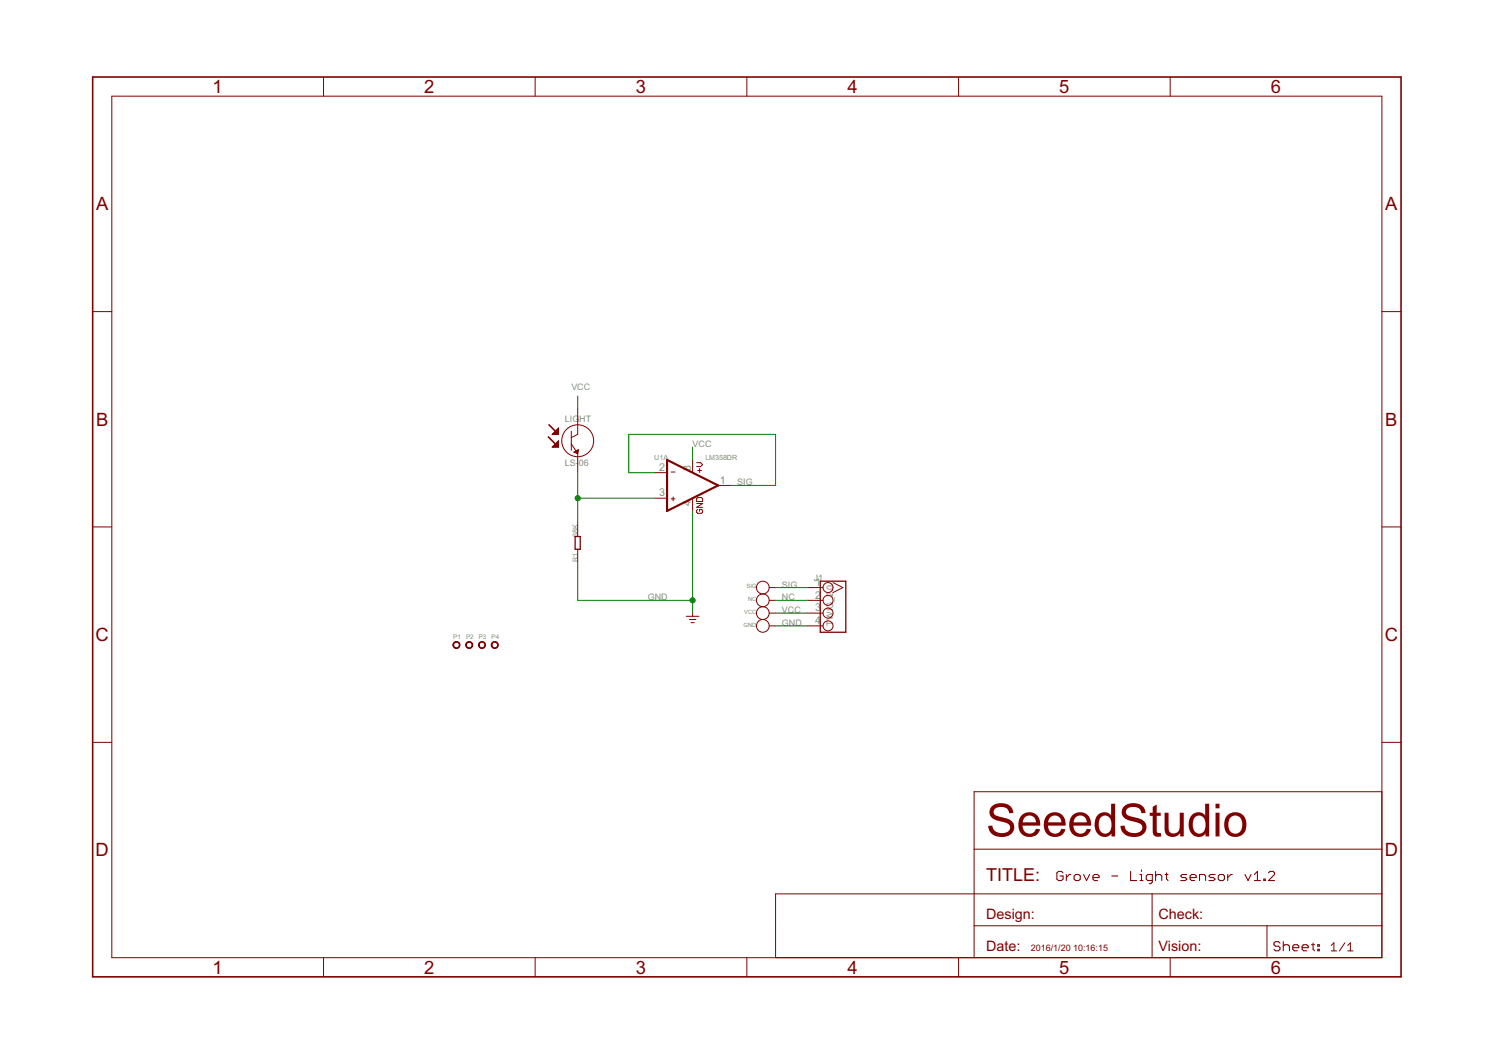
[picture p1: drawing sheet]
<svg xmlns="http://www.w3.org/2000/svg" width="297mm" height="210mm" viewBox="0 0 297 210" stroke-linecap="round" stroke-linejoin="round" font-family="sans-serif">
<path d="M114.4 106.7h1v2.6h-1zM163.2 115.6h5.1v10.2h-5.1z" fill="none" stroke="#800000" stroke-width=".25"/>
<g fill="none" stroke="#800000" stroke-width=".2">
<path d="M22.2 19.1h252.7v171.4h-252.7zM64.4 15.3v3.8M106.5 15.3v3.8M148.6 15.3v3.8M190.7 15.3v3.8M232.8 15.3v3.8M18.4 62h3.8M274.9 62h3.8M109.9 86.4h1.2M109.9 88.9h1.2M110 88.8h1.1M110 86.3h1.1"/>
<path d="M110.1 88.7h1M110.1 86.2h1M110.3 88.6h.8M110.3 86h.8M110.4 85.9h.7M110.4 88.5h.7M110.5 88.3h.6M110.5 85.8h.6M110.6 88.2h.5M110.6 85.7h.5M110.7 85.6h.4M110.7 88.1h.4"/>
<path d="M110.8 88h.3M110.8 85.4h.3M111 87.8h.1M111 85.3h.1M111.1 85.2h.1M111.1 87.7h.1M111.1 85.2v1.2h-1.2zM111.1 87.7v1.3h-1.2zM113.7 85.8v3.8M113.7 88.3l1.2 1.9M114.2 90l.9-.5-.2 .7zM114.3 90h.7"/>
<path d="M114.3 89.9h.7M114.5 89.8h.5M114.7 90.1h.3M114.7 89.7h.3M114.9 81.3v5.1l-1.2 .7M114.9 90.2v3.8M115 89.5h.1M130.2 94h2.5M130.2 99.1h2.5M133.5 93.9h.8M133.5 99.3h.8M133.9 98.9v.8"/>
<path d="M137.8 91.5v2.5M137.8 99.1v2.6M138.6 92.1h.8l.4 .3-.4 .4h-.8M138.8 93.6h.8M138.8 99h.8l.2 .2v.6h-1.2v-.6zM139.2 93.2v.8M142.9 96.6h2.5M18.4 104.8h3.8M114.9 104.2v2.5M114.9 109.3v2.5M138.6 100.2h1.2l-1.2 .7h1.2M138.8 101.3l-.2 .2v.4l.2 .2h.8l.2-.2v-.4l-.2-.2h-.4v.4"/>
<path d="M153 116.9h1.3M153 119.4h1.3M160.7 116.9h3M160.7 119.4h3M165.7 115.9l2 1-2 1M274.9 104.8h3.8M136.5 122.6h2.6M137.2 123.3h1.2M137.5 123.9h.6M137.8 122v.6M153 122h1.3M153 124.5h1.3"/>
<path d="M160.7 122h3M160.7 124.5h3M18.4 147.7h3.8M274.9 157.5h-81.1v33M274.9 147.7h3.8M193.7 177.8h-39.4v12.7M193.8 177.8h81.1M193.8 169h81.1M229.2 177.8v12.7M64.4 190.5v3.9M106.5 190.5v3.9M148.6 190.5v3.9"/>
<path d="M190.7 190.5v3.9M193.8 184.2h81.1M232.8 190.5v3.9M252.1 184.2v6.3M264.9 188.1l.5-.5v1.6M264.9 189.2h1M267.6 187.6l-1.1 1.6M268.1 189.2h1.1M268.1 188.1l.6-.5v1.6"/>
<circle cx="114.9" cy="87.7" r="3.2"/>
<circle cx="151.8" cy="116.9" r="1.27"/>
<circle cx="151.8" cy="119.4" r="1.27"/>
<circle cx="164.7" cy="116.9" r=".99"/>
<circle cx="164.7" cy="119.4" r=".99"/>
<circle cx="151.8" cy="124.5" r="1.27"/>
<circle cx="151.8" cy="122" r="1.27"/>
<circle cx="164.7" cy="122" r=".99"/>
<circle cx="164.7" cy="124.5" r=".99"/>
</g>
<path d="M132.7 91.5l10.2 5.1-10.2 5.1z" fill="none" stroke="#800000" stroke-width=".42"/>
<g fill="none" stroke="#800000" stroke-width=".21">
<path d="M211.5 173.7l-.3-.3h-.6l-.3 .3v1.2l.3 .3h.6l.3-.3v-.6h-.6M212.2 174v1.2M213.1 174h-.4l-.5 .6M213.7 174.3l.3-.3h.6l.3 .3v.6l-.3 .3h-.6l-.3-.3zM215.6 174l.6 1.2 .6-1.2M217.4 174.6h1.3v-.3l-.3-.3h-.7l-.3 .3v.6l.3 .3h.7M221.2 174.3h1.2M224.9 173.4v1.8h1.2M226.8 175.2h.6M226.8 174h.3v1.2M227.1 173.1v.3M229.3 175.2h-1l-.3-.3v-.6l.3-.3h1v1.5l-.3 .3h-.3"/>
<path d="M229.9 174.3l.3-.3h.6l.3 .3v.9M229.9 173.4v1.8M231.8 174h.6M232.1 173.7v1.2l.3 .3M236.1 174h-.9l-.3 .3 .3 .3h.6l.3 .3-.3 .3h-.9M236.8 174.6h1.2v-.3l-.3-.3h-.6l-.3 .3v.6l.3 .3h.6M238.7 175.2v-1.2h.9l.3 .3v.9M241.7 174h-.9l-.3 .3 .3 .3h.6l.3 .3-.3 .3h-.9M242.4 174.3l.3-.3h.6l.3 .3v.6l-.3 .3h-.6l-.3-.3zM244.3 174v1.2M245.2 174h-.3l-.6 .6M247.7 174l.6 1.2 .6-1.2"/>
<path d="M249.6 175.2h1.2M249.6 174l.6-.6v1.8M251.4 174.9h.3v.3h-.3zM252.4 173.7l.3-.3h.6l.3 .3v.3l-1.2 1.2h1.2M254.7 187.6l-.3-.3h-.7l-.3 .3v.4l.3 .3h.7l.3 .3v.3l-.3 .3h-.7l-.3-.3M255.3 187.3v1.9M255.3 188.3l.3-.3h.6l.3 .3v.9M257.2 188.6h1.2v-.3l-.3-.3h-.6l-.3 .3v.6l.3 .3h.6M259.1 188.6h1.2v-.3l-.3-.3h-.6l-.3 .3v.6l.3 .3h.6M260.9 188h.6M261.2 187.6v1.3l.3 .3M262.2 188h.3v.3h-.3z"/>
<path d="M262.2 188.9h.3v.3h-.3z"/>
</g>
<path d="M18.4 15.3h260.3v179.1h-260.3zM109.1 86.9l1.8 1.8M109.2 84.5l1.7 1.7" fill="none" stroke="#800000" stroke-width=".32"/>
<g fill="#800000" stroke="#800000" stroke-width=".2">
<path d="M90.3 127.9a.71 .71 0 0 1 1.1 0 .71 .71 0 0 1-.4 1.1 .71 .71 0 0 1-.9-.7h.2a.55 .55 0 0 1 .7-.5 .55 .55 0 0 1 .2 .9 .55 .55 0 0 1-.9-.2v-.2h-.2z" fill-rule="evenodd"/>
<path d="M92.8 127.9a.71 .71 0 0 1 1.1 0 .71 .71 0 0 1-.3 1.1 .71 .71 0 0 1-1-.7h.2a.55 .55 0 0 1 .7-.5 .55 .55 0 0 1 .2 .9 .55 .55 0 0 1-.9-.2v-.2h-.2z" fill-rule="evenodd"/>
<path d="M95.4 127.9a.71 .71 0 0 1 1.1 0 .71 .71 0 0 1-.4 1.1 .71 .71 0 0 1-.9-.7h.1a.55 .55 0 0 1 .8-.5 .55 .55 0 0 1 .2 .9 .55 .55 0 0 1-.9-.2l-.1-.2h-.1z" fill-rule="evenodd"/>
<path d="M97.9 127.9a.71 .71 0 0 1 1.1 0 .71 .71 0 0 1-.4 1.1 .71 .71 0 0 1-.9-.7h.2a.55 .55 0 0 1 .7-.5 .55 .55 0 0 1 .2 .9 .55 .55 0 0 1-.9-.2v-.2h-.2z" fill-rule="evenodd"/>
</g>
<path d="M114.9 78.8v2.5M114.9 94v10.2M114.9 99.1h15.3M130.2 94h-5.1v-7.6h29.2v10.2h-8.9M137.8 89v2.5M114.9 111.8v7.6h22.9M137.8 101.7v20.3M154.3 119.4h6.4M154.3 116.9h6.4M154.3 122h6.4M154.3 124.5h6.4" fill="none" stroke="#008000" stroke-width=".2"/>
<g fill="#008000" stroke="#008000" stroke-width=".2">
<circle cx="137.8" cy="119.4" r=".51"/>
<circle cx="114.9" cy="99.1" r=".51"/>
</g>
<text font-size="10.2" fill="#800000" x="196.2" y="166.4">SeeedStudio</text>
<g font-size="4.1" fill="#800000">
<text x="42.3" y="18.5">1</text>
<text x="84.4" y="18.5">2</text>
<text x="126.5" y="18.5">3</text>
<text x="168.6" y="18.5">4</text>
<text x="210.7" y="18.5">5</text>
<text x="252.9" y="18.5">6</text>
<text x="19.1" y="41.9">A</text>
<text x="275.6" y="41.9">A</text>
<text x="19.1" y="84.7">B</text>
<text x="275.6" y="84.7">B</text>
<text x="19" y="127.6">C</text>
<text x="275.5" y="127.6">C</text>
<text x="19" y="170.4">D</text>
<text x="275.5" y="170.4">D</text>
<text x="42.3" y="193.7">1</text>
<text x="84.4" y="193.7">2</text>
<text x="126.5" y="193.7">3</text>
<text x="168.6" y="193.7">4</text>
<text x="210.7" y="193.7">5</text>
<text x="252.9" y="193.7">6</text>
</g>
<text font-size="4" fill="#800000" x="196.2" y="175.3">TITLE:</text>
<g font-size="3.2" fill="#800000">
<text x="196.2" y="182.9">Design:</text>
<text x="230.5" y="182.9">Check:</text>
<text x="196.2" y="189.3">Date:</text>
<text x="230.5" y="189.3">Vision:</text>
</g>
<g font-size="2.4" fill="#808080">
<text x="131.2" y="93.7">2</text>
<text x="137.4" y="93.7" transform="rotate(-90 137.4 93.7)">8</text>
<text x="131.2" y="98.8">3</text>
<text x="137.4" y="100.7" transform="rotate(-90 137.4 100.7)">4</text>
<text x="143.2" y="96.2">1</text>
<text x="162.2" y="116.5">1</text>
<text x="162.2" y="119.1">2</text>
<text x="162.2" y="121.6">3</text>
<text x="162.2" y="124.2">4</text>
</g>
<g font-size="2" fill="#808080">
<text x="113.7" y="77.5">VCC</text>
<text x="112.4" y="83.9">LIG</text>
<text x="115.3" y="83.9">HT</text>
<text x="137.8" y="89">VCC</text>
<text x="112.4" y="92.8">LS-</text>
<text x="115.2" y="92.8">06</text>
<text x="146.7" y="96.6">SIG</text>
<text x="128.9" y="119.4">GND</text>
<text x="155.6" y="116.9">SIG</text>
<text x="155.6" y="119.4">NC</text>
<text x="161.9" y="115.6">J1</text>
<text x="155.6" y="122">VCC</text>
<text x="155.6" y="124.5">GND</text>
<text x="165.7" y="124.5" transform="rotate(-90 165.7 124.5)">TWIG_2.0</text>
</g>
<g font-size="2" fill="#800000">
<text x="205.1" y="189.3">2016/1/20</text>
<text x="213.5" y="189.3">10:16:15</text>
</g>
<g font-size="1.6" fill="#808080">
<text x="130.2" y="91.5">U1A</text>
<text x="140.3" y="91.5">LM358DR</text>
<text x="114.9" y="106.7" transform="rotate(-90 114.9 106.7)">68K</text>
<text x="114.9" y="111.8" transform="rotate(-90 114.9 111.8)">R1</text>
</g>
<g font-size="1.4" fill="#808080">
<text x="90.2" y="127.1">P1</text>
<text x="92.7" y="127.1">P2</text>
<text x="95.3" y="127.1">P3</text>
<text x="97.8" y="127.1">P4</text>
</g>
<g font-size="1.3" fill="#808080">
<text x="148.5" y="117.1">SIG</text>
<text x="148.8" y="119.6">NC</text>
<text x="148" y="124.7">GND</text>
<text x="148.1" y="122.2">VCC</text>
</g>
</svg>
